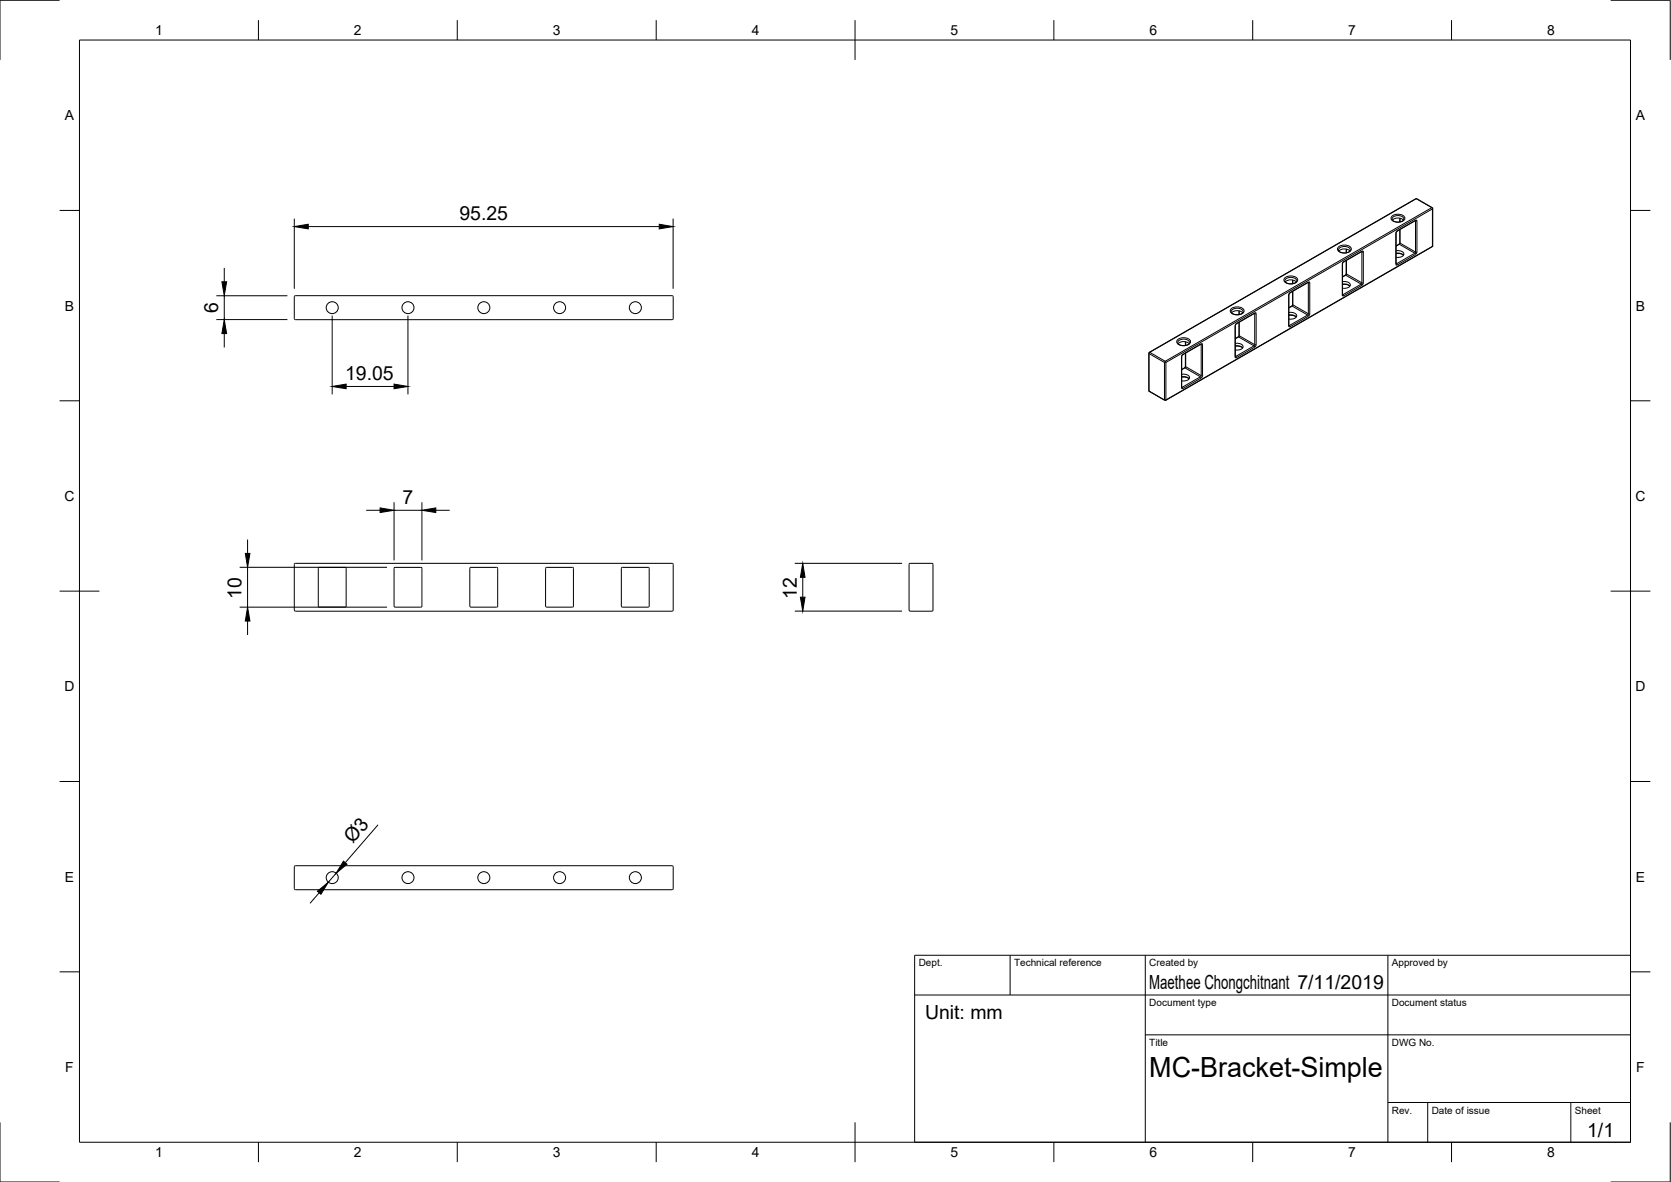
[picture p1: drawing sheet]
<svg xmlns="http://www.w3.org/2000/svg" width="420mm" height="297mm" viewBox="0 0 420 297" stroke-linecap="round" stroke-linejoin="round" font-family="sans-serif">
<!-- layer: Visible -->
<g fill="none" stroke="#000" stroke-width=".25">
<path d="M350 55l.3 .5 1 .3 1.2-.2 .5-.6M350.1 55.3a2.06 2.06 0 0 1 2.8 0M352 57.7v3.3l-.2 .4-.8 .4M352 54.8v1M355.9 55.5l-4.6 2.6-.3 .3v7.9M360.3 52.4l-4.3-2.5-67 38.6M360.3 52.4l-.2 9.6-67 38.6M74 74.6v5.5M74 74.5l.3-.2h94.7l.3 .2v5.6l-.3 .2h-94.7l-.3-.2M309.6 78.3l.2 .4 1 .4 1.3-.2 .5-.6M309.7 78.6a2.06 2.06 0 0 1 2.8 0M311.5 78.1v.9"/>
<path d="M315.5 78.7l-4.8 2.9-.1 8M323 70.6l.5 .5 1 .2 1.1-.2 .5-.5M323.2 70.8a2.06 2.06 0 0 1 2.7 0M324.1 79.3h1l.8 .4M324.1 78.5l1.1 .1a.78 .78 0 0 1 .9 .8 .78 .78 0 0 1-.9 .7l-1.1 .1M325 73.2v3.3l-.2 .4-.7 .4M325 70.4v.9M329 71l-4.9 2.9v7.9M336.5 62.8l.4 .5 1 .3 1.2-.3 .4-.5M336.7 63.1a2.06 2.06 0 0 1 2.7 0M337.6 71.5h1.1l.7 .4M337.6 70.8h1.1a.78 .78 0 0 1 .8 .8 .78 .78 0 0 1-.8 .8h-1.1"/>
<path d="M338.5 65.5v3.3l-.9 .7M338.5 62.6v.9M342.4 63.2l-4.8 2.8v8.1M351 63.7h1l.9 .5M351 63l1.1 .1a.78 .78 0 0 1 .9 .7 .78 .78 0 0 1-.9 .8l-1.1 .1M288.9 98.1l4 2.5M289 88.5l-.2 9.7M296.1 86.1l.4 .5 .9 .3 1.1-.2 .6-.6M296.2 86.4a2.06 2.06 0 0 1 2.8 0M297.1 94.8h1.1l.8 .4M297.2 94.1h1.1a.78 .78 0 0 1 .8 .8 .78 .78 0 0 1-.8 .8h-1.1M298 88.8v3.3l-.9 .7"/>
<path d="M298 85.9v.9M302 86.5l-4.8 2.8-.1 8.1M302 86.5h.1M310.6 89.6h.1M310.6 87h1l.9 .5M310.6 86.3h1.1a.78 .78 0 0 1 .9 .8 .78 .78 0 0 1-.9 .8h-1.1M311.5 81v3.4l-.9 .7M324.1 81.8h.1M293.1 100.6h-.2M74 141.8v11.5M74 141.8l.3-.2h94.7l.3 .2v11.5l-.3 .3h-94.7l-.3-.3M80 152.3l.1-9.7h6.7l.2 .2v9.5"/>
<path d="M80.1 152.3l.2 .3h6.5l.2-.3M99.1 142.8v9.5M99.1 152.3l.2 .3h6.5l.3-.3M99.1 142.8l.2-.2h6.7l.1 9.7M118.1 142.8v9.5M118.2 152.3l.2 .3h6.5l.2-.3M118.2 142.8l.2-.2h6.7v9.7M137.2 142.8v9.5M137.2 152.3l.2 .3M137.4 142.6h6.7l.1 9.7M137.4 142.6l-.2 .2M144.2 152.3l-.3 .3h-6.5"/>
<path d="M156.2 142.8v9.5M156.3 152.3l.2 .3M156.5 142.6h6.7v9.7M156.5 142.6l-.2 .2M163.2 152.3l-.2 .3h-6.5M228.6 141.8v11.5M228.6 153.3l.2 .3M228.8 141.6h5.7l.1 11.7-.3 .3h-5.5M228.8 141.6l-.2 .2M74 217.8v5.5M74 217.8l.3-.2h94.7l.3 .2v5.5l-.3 .3h-94.7l-.3-.3"/>
<circle cx="83.5" cy="77.3" r="1.5"/>
<circle cx="102.6" cy="77.3" r="1.5"/>
<circle cx="121.6" cy="77.3" r="1.5"/>
<circle cx="140.7" cy="77.3" r="1.5"/>
<circle cx="159.7" cy="77.3" r="1.5"/>
<circle cx="83.5" cy="220.6" r="1.5"/>
<circle cx="102.6" cy="220.6" r="1.5"/>
<circle cx="121.7" cy="220.6" r="1.5"/>
<circle cx="140.7" cy="220.6" r="1.5"/>
<circle cx="159.8" cy="220.6" r="1.5"/>
</g>
<!-- layer: Visible Narrow -->
<g fill="none" stroke="#000" stroke-width=".25">
<path d="M349.9 54.4a2.28 2.28 0 0 1 3.3 .3 1.51 1.51 0 0 1-2 1.1 1.33 1.33 0 0 1-1.4-1.1zM350 55a1.73 1.73 0 0 1 3 0M351 58.6v7.8l.2-.1M351 58.5v.1M351.3 58v.1M352 54.8v1M352 57.7v3.4M355.8 55.5l.1 .1M355.9 55.5l.2-.2 .2 .2M355.9 55.4v.1M355.9 55.4l-4.6 2.6-.3 .6M355.9 55.6v7.7"/>
<path d="M355.9 55.6h.4M356 49.9h.1M356.1 49.9l-67 38.6M356.1 49.9l3.9 2.3M356.2 49.9h-.1M356.3 55.6v7.7M360 52.2l-67 38.6M360 52.2l.2 .3M360.1 52.2h-.1M360.2 52.5l-67 38.6M360.2 52.5v9.4l-67 38.6M360.3 52.4l-.1 .1"/>
<path d="M309.5 77.7a2.28 2.28 0 0 1 3.3 .3 1.51 1.51 0 0 1-2 1.1 1.33 1.33 0 0 1-1.4-1.1zM309.6 78.3a1.73 1.73 0 0 1 3 0M311.6 78.1v.9M315.4 78.8l.1 .1M315.5 78.7v.1M315.5 78.9v7.7M315.5 78.6l-4.6 2.7M315.5 78.6v.1M315.5 78.6h.2l.2 .2M315.5 78.8h.4M315.8 78.9v7.7M323 69.9a2.28 2.28 0 0 1 3.3 .3 1.51 1.51 0 0 1-2 1.1 1.33 1.33 0 0 1-1.5-1.1z"/>
<path d="M323.1 70.6a1.73 1.73 0 0 1 3 0M324 74.1v7.8M324.1 77.4l.8-.5 3.9 2.3M324.1 74l-.1 .1M324.1 79.1h.9l1 .6M324.4 73.5l-.4 .6M325 76.5l.1 .1M325.1 70.4v.9M325.1 76.6l-.3 .3M328.8 79.2l-4.8 2.7M328.9 71l.1 7.9-3.9-2.3v-3.4M329 70.9l-4.7 2.7"/>
<path d="M329 79.5l-4.6 2.6M329 70.9v.2h.3M329 70.9l.2-.1 .1 .3M329.3 78.8h-.3l-.2 .3M329.3 71.1v7.8M329.3 78.9l-.3 .6-.2-.3M336.5 62.1a2.28 2.28 0 0 1 3.3 .3 1.51 1.51 0 0 1-2 1.2 1.33 1.33 0 0 1-1.5-1.2zM336.5 62.8a1.73 1.73 0 0 1 3 0M337.5 66.4v7.8M337.6 74l.3 .3h-.4zM337.6 74h.1M337.6 66.3l-.1 .1"/>
<path d="M337.6 71.4h.9l.9 .5M337.8 65.9l-.3 .5M338.3 69.1l.1 .1M338.4 69.2l3.9 2.2M338.4 69.2l-.8 .4M338.5 68.7l.1 .1M338.6 68.8l-.2 .3M338.6 62.6v.9M338.6 65.4v3.5M338.6 68.9l3.8 2.2M342.3 71.4l-4.6 2.6M342.3 71.4l.1 .3-4.6 2.7"/>
<path d="M342.3 63.3h.1M342.4 63.3v7.8M342.4 63.1l-4.6 2.7M342.4 71.1l-.1 .3M342.4 63.1v.2M342.4 63.1h.2l.2 .2M342.5 71.1h.3M342.5 63.3h.3M342.8 63.3v7.8M342.8 71.1l-.4 .6M351 66.4l.2 .2h.1M351 61.9l.9-.5 3.8 2.2"/>
<path d="M351 63.6h.9l1 .5M351.2 66.3l.1 .3M351.2 66.3h-.1M352 61l.1 .1M352 61.1l3.9 2.2M352 61.1l-.3 .3M355.7 63.6l-4.5 2.7M355.8 63.6l.1 .3M355.9 64l-4.6 2.6M355.9 63.3h.4l-.4 .6M355.9 63.3l-.1 .3M360.3 61.8l-.2 .2"/>
<path d="M288.9 98.1v.1M288.9 98.3l3.9 2.2M288.9 98.2l.1 .2M289 88.5l.1 .1M289.1 88.5l3.9 2.3M289.1 88.6l-.2 .1M292.8 91.1l-3.9-2.2v9.4M292.8 91.1v9.4M292.8 91.1h.4M293 90.8l.2 .3M293 90.8l-.2 .3M293.2 91.1v9.4"/>
<path d="M296.1 85.4a2.28 2.28 0 0 1 3.2 .3 1.51 1.51 0 0 1-2 1.2 1.33 1.33 0 0 1-1.4-1.2zM296.1 86.1a1.73 1.73 0 0 1 3 0M297.1 89.7v7.7M297.1 89.6h.1M297.1 97.3h.1M297.2 94.7h.9l.9 .5M297.3 97.3l.1 .3M297.3 97.3l-.2 .1M297.4 89.1l-.3 .5M297.8 92.4h.2M297.9 92.4l3.9 2.3M297.9 92.4l-.8 .5"/>
<path d="M298.1 92v.1M298.1 92.1l-.1 .3M298.1 85.9v.9M298.1 88.7v3.4M301.8 94.7l-4.6 2.6M301.8 94.7l.2-.3h.4l-.4 .6M301.8 94.7l.2 .3M301.9 86.6h.1M302 86.6v-.2l.2-.1 .2 .3M302 95l-4.6 2.6-.2 .1-.1-.3M302 86.6v7.8l-3.9-2.3M302 86.4l-4.6 2.7"/>
<path d="M302 86.6h.4M302.4 86.6v7.8M310.5 81.9l.1 7.7M310.6 89.7l.1 .2h.2M310.6 89.5l.1 .1M310.6 81.8l-.1 .1M310.6 86.9h.9l1 .5M310.7 89.6l.2 .3M310.7 89.6h-.1M310.9 81.3v.1M310.9 81.3l-.3 .6M311.3 84.7h.1"/>
<path d="M311.4 84.7l-.8 .4M311.4 84.7l3.9 2.2M311.6 84.3v.1M311.6 81v3.4M311.6 84.4l3.9 2.2M311.6 84.4l-.2 .3M315.3 86.9l-4.6 2.7M315.3 86.9l.2 .3-4.6 2.7M315.5 86.6l-.2 .3M315.5 86.6h.4M315.9 86.6l-.4 .6M324 81.9l.2 .3 .2-.1"/>
<path d="M324.1 81.8l.3 .3M292.8 100.5h.4M292.8 100.5l.1 .1M293.2 100.5l-.1 .1"/>
</g>
<!-- layer: Border -->
<g fill="none" stroke="#000" stroke-width=".25">
<path d="M15 .1h-15v15M20 10.1h390v276.9h-390zM65 5.1v5M115 5.1v5M165 5.1v5M215 5.1v10M265 5.1v5M315 5.1v5M365 5.1v5M405 .1h15v15M15 52.9h5M410 52.9h5"/>
<path d="M15 100.7h5M410 100.7h5M15 148.6h10M405 148.6h10M15 196.4h5M410 196.4h5M15 244.2h5M410 244.2h5M0 282.1v14.9h15M65 287v5M115 287v5M165 287v5"/>
<path d="M215 282.1v9.9M265 287v5M315 287v5M365 287v5M420 282.1v14.9h-15"/>
</g>
<!-- layer: TitleBlock -->
<path d="M230 240.1h180v46.9h-180zM230 250h180M254 240.1v9.9M288 240.1v46.9M349 240.1v46.9M288 260.1h122M349 277.1h61M359 277.1v9.9M395 277.1v9.9" fill="none" stroke="#000" stroke-width=".25"/>
<!-- layer: Dimensions -->
<g fill="none" stroke="#000" stroke-width=".25">
<path d="M74 54.9v17.7M77.5 56.9h88.3M169.2 54.9v17.7M54.4 74.3h17.9M56.4 67.3v3.5M56.4 74.3v6M83.5 79.3v19.8M102.6 79.3v19.8M54.4 80.3h17.9M56.4 83.8v3.5M87 97.1h12.1M62.3 135.6v3.5"/>
<path d="M92.1 128.2h3.5M99.1 126.2v14.6M99.1 128.2h7M106.1 126.2v14.6M109.6 128.2h3.5M60.3 142.6h37M60.3 152.6h37M62.3 142.6v10M62.3 156.1v3.5M199.8 141.6h27M199.8 153.6h27M201.8 145.1v5"/>
<path d="M84.5 219.4l-2 2.3M95.1 207.3l-8.3 9.5M80.3 224.4l-2.3 2.6"/>
</g>
<g fill="#000" stroke="#000" stroke-width=".25">
<path d="M74 56.9l3.5-.5v1.1zM165.8 56.4l3.4 .5-3.4 .6zM55.8 70.8h1.2l-.6 3.5zM56.4 80.3l.6 3.5h-1.2zM83.5 97.1l3.5-.6v1.2zM99.1 96.5l3.5 .6-3.5 .6zM61.7 139.1h1.1l-.5 3.5zM95.6 127.6l3.5 .6-3.5 .6zM106.1 128.2l3.5-.6v1.2zM62.3 152.6l.5 3.5h-1.1zM201.8 141.6l.6 3.5h-1.1zM201.3 150.1h1.1l-.6 3.5z"/>
<path d="M86.4 216.4l.8 .8-2.7 2.2zM79.8 224l2.7-2.3-1.8 3z"/>
</g>
<text font-size="7" x="289" y="270.6">MC-Bracket-Simple</text>
<g font-size="4.9">
<text x="115.5" y="55.4">95.25</text>
<text x="54.8" y="78.7" transform="rotate(-90 54.8 78.7)">6</text>
<text x="86.8" y="95.6">19.05</text>
<text x="101.2" y="126.7">7</text>
<text x="60.7" y="150.4" transform="rotate(-90 60.7 150.4)">10</text>
<text x="200.3" y="150.4" transform="rotate(-90 200.3 150.4)">12</text>
<text x="88.7" y="212.1" transform="rotate(-49 88.7 212.1)">Ø3</text>
<text x="289" y="248.5">Maethee Chongchitnant 7/11/2019</text>
<text x="232.6" y="256.2">Unit: mm</text>
<text x="399.1" y="285.7">1/1</text>
</g>
<g font-size="3.5">
<text x="39" y="8.8">1</text>
<text x="89" y="8.8">2</text>
<text x="139" y="8.8">3</text>
<text x="189" y="8.8">4</text>
<text x="239" y="8.8">5</text>
<text x="289" y="8.8">6</text>
<text x="339" y="8.8">7</text>
<text x="389" y="8.8">8</text>
<text x="16.3" y="30.2">A</text>
<text x="411.3" y="30.2">A</text>
<text x="16.3" y="78">B</text>
<text x="411.3" y="78">B</text>
<text x="16.2" y="125.9">C</text>
<text x="411.2" y="125.9">C</text>
<text x="16.2" y="173.7">D</text>
<text x="411.2" y="173.7">D</text>
<text x="16.3" y="221.6">E</text>
<text x="411.3" y="221.6">E</text>
<text x="16.4" y="269.4">F</text>
<text x="411.4" y="269.4">F</text>
<text x="39" y="290.8">1</text>
<text x="89" y="290.8">2</text>
<text x="139" y="290.8">3</text>
<text x="189" y="290.8">4</text>
<text x="239" y="290.8">5</text>
<text x="289" y="290.8">6</text>
<text x="339" y="290.8">7</text>
<text x="389" y="290.8">8</text>
</g>
<g font-size="2.5">
<text x="231" y="242.9">Dept.</text>
<text x="255" y="242.9">Technical reference</text>
<text x="289" y="242.9">Created by</text>
<text x="350" y="242.9">Approved by</text>
<text x="289" y="252.8">Document type</text>
<text x="350" y="252.8">Document status</text>
<text x="289" y="262.9">Title</text>
<text x="350" y="262.9">DWG No.</text>
<text x="350" y="279.9">Rev.</text>
<text x="360" y="279.9">Date of issue</text>
<text x="396" y="279.9">Sheet</text>
</g>
</svg>
